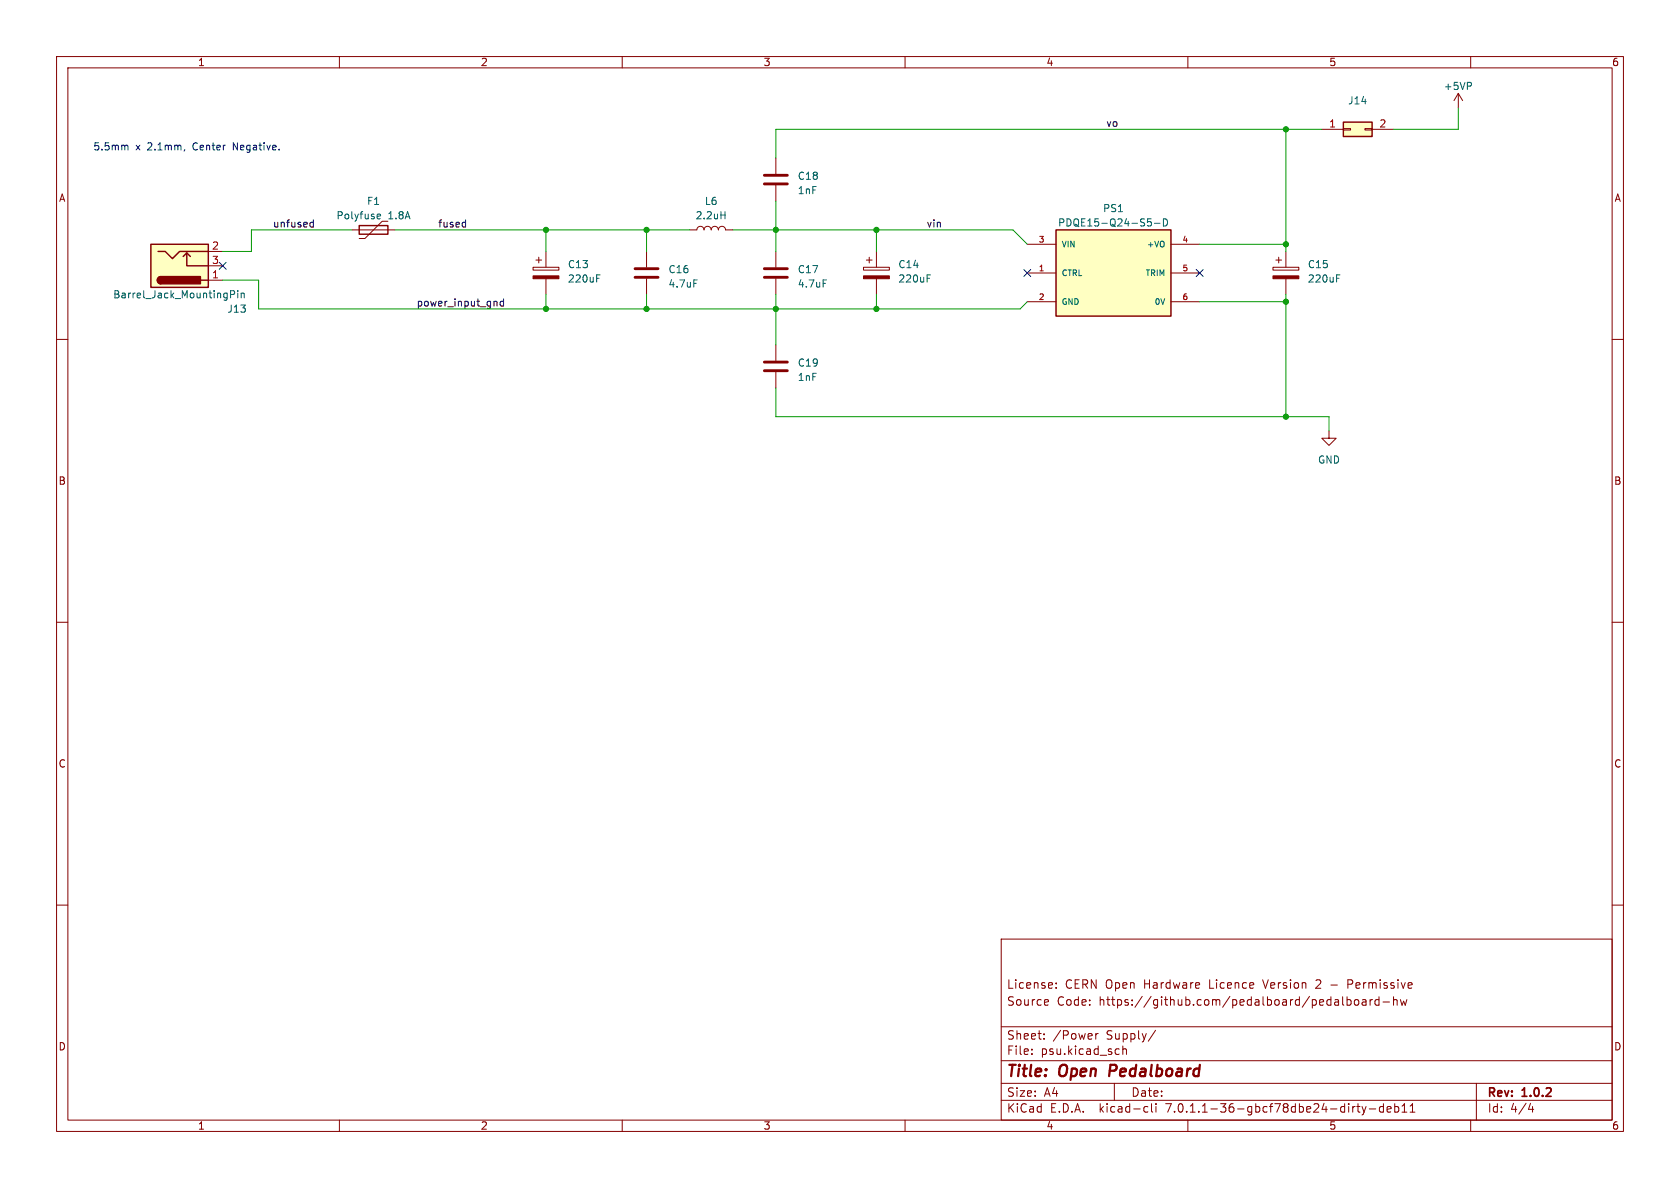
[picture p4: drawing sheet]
<svg xmlns="http://www.w3.org/2000/svg" width="297mm" height="210mm" viewBox="0 0 297 210" stroke-linecap="round" stroke-linejoin="round" font-family="sans-serif">
<g fill="none" stroke="#840000" stroke-width=".18">
<path d="M10 10h277v190h-277zM12 12h273v186h-273zM60 10v2M110 10v2M160 10v2M210 10v2M257.8 16.5l-.8 1.3M257.8 16.5v2.6M257.8 16.5l.8 1.3M260 10v2M68.6 39.1h-1l-3.1 3.1h-1M137.2 27.9v2.8"/>
<path d="M137.2 32.8v2.8M233.7 22.9h3.8M237.5 22.7h1.3v.3h-1.3zM241.3 22.7h1.3v.3h-1.3zM242.6 22.9h3.8M10 60h2M36.8 49.5h2.6M36.8 44.5h2.6M36.8 47h2.6M62.2 40.6h7.6M94.2 47.2h4.6v.6h-4.6zM94.7 46h1.1"/>
<path d="M95.2 45.5v1M96.5 44.5v2.7M96.5 49.3v2.8M114.3 44.5v2.7M114.3 49.3v2.8M121.9 40.6h1.3a.64 .64 0 0 1 .6-.6 .64 .64 0 0 1 .7 .6 .64 .64 0 0 1 .6-.6 .64 .64 0 0 1 .6 .6 .64 .64 0 0 1 .7-.6 .64 .64 0 0 1 .6 .6 .64 .64 0 0 1 .6-.6 .64 .64 0 0 1 .7 .6h1.2M137.2 44.5v2.7M137.2 49.3v2.8M152.7 47.2h4.5v.6h-4.5zM153.2 46h1M153.7 45.5v1M154.9 44.5v2.7"/>
<path d="M154.9 49.3v2.8M181.6 48.3h5.1M181.6 53.3h5.1M181.6 43.2h5.1M207 48.3h5.1M207 53.3h5.1M207 43.2h5.1M225 47.2h4.6v.6h-4.6zM225.6 46h1M226.1 45.5v1M227.3 44.5v2.7M227.3 49.3v2.8"/>
<path d="M285 60h2M137.2 61v2.8M137.2 65.8v2.8M234.9 76.2v1.3h1.3l-1.3 1.2-1.2-1.2h1.2M10 110h2M285 110h2M10 160h2M285 160h2M177 166h108v32h-108zM185.1 176.7l.3 .4-.8 .1M185.3 177.6l-.2 .1M186.7 174.6v.1"/>
<path d="M186.7 173.8v.1M211.9 173.7l.2 .4-.7 .1M212 174.6l-.1 .1M237.4 176.2v1.3l.2 .2M238.1 176.2v1.5M238.1 176.8l.5-.1 .3 .3v.4l-.2 .2h-.6M239.5 176.8l.2-.1 .4 .1 .1 .6-.1 .2-.4 .1-.2-.1zM240.9 176.8h.5l.1 .9M241.5 177.1h-.5a.29 .29 0 0 0-.2 .3 .29 .29 0 0 0 .2 .3l.5-.1M242.2 176.7v1M242.6 176.7l-.2 .1-.2 .2M243.8 176.8l-.4-.1-.3 .3v.4l.1 .2h.6"/>
<path d="M243.8 176.2v1.5M244.5 177.1h1.1M246.4 176.8l.2-.1 .3 .1 .1 .9M246.4 176.2v1.5M247.6 176.7l.3 1 .2-.7 .3 .7 .3-1M249.4 173.7l.2 .4-.7 .1M249.6 174.6l-.2 .1M60 198v2M110 198v2M160 198v2M177 194.5h108M177 191.5h108"/>
<path d="M177 187.5h108M177 181.5h108M182.4 186.3v.1M182.4 185.5v.1M184.6 183.6v.1M184.6 182.8v.1M193.7 182.7v1M194.1 182.7l-.2 .1-.2 .2M197 191.5v3M197.7 185.4l.2 .1M197.9 186.3l-.2 .1M198.5 184.9v1.5"/>
<path d="M198.5 185.5l.2-.1 .4 .1v.9M202.5 195.6l.4 .1M202.9 196.5l-.4 .1M203.6 195.1v1.3l.2 .2M204.3 182.1l-1.3 2M204.4 195.1v.1M204.4 195.6v1M210 198v2M239.9 195.6h.5M240.1 195.1v1.3l.3 .2M240.8 195.6l.3 1M241.1 196.6l-.1 .4-.2 .1"/>
<path d="M241.5 195.6l-.4 1M242.1 196h1.1M244.6 195.7l-.5-.1-.2 .3v.4l.1 .2h.6M244.6 195.1v1.5M245.2 196.1l.7-.1v-.3l-.5-.1-.2 .2 .1 .7h.6M246.6 195.7l.4-.1 .3 .3v.4l-.2 .2h-.5M246.6 195.1v1.5M247.9 196.6h.8M247.9 195.5l.4-.4v1.5M249.3 196.6h.8M249.3 195.5l.4-.4v1.5M260 198v2"/>
<path d="M261 191.5v6.5M270.2 196.1h.9M270.9 195.6v1"/>
</g>
<g fill="#ffffc2" stroke="#ffffc2" stroke-width=".18">
<path d="M26.7 43.2h10.1v7.6h-10.1z"/>
<path d="M186.7 40.6h20.3v15.3h-20.3z"/>
<path d="M237.5 21.6h5.1v2.5h-5.1z"/>
</g>
<path d="M63.5 39.9h5.1v1.5h-5.1zM237.5 21.6h5.1v2.5h-5.1zM26.7 43.2h10.1v7.6h-10.1zM27.9 44.5h1.3l1.3 1.2 1.2-1.2h5.1M28.4 48.9a.64 .64 0 0 0-.6 .6 .64 .64 0 0 0 .6 .7M32.4 45.3l.6-.6v2.3h3.8M33 44.7l.7 .6M35.6 49.5h1.2M186.7 40.6h20.3v15.3h-20.3z" fill="none" stroke="#840000" stroke-width=".25"/>
<g fill="#840000" stroke="#840000" stroke-width=".25">
<path d="M28 49.1l.4-.2v1.3a.64 .64 0 0 1-.5-.4 .64 .64 0 0 1 .1-.7z"/>
<path d="M28.4 48.9h7v1.3h-7z"/>
</g>
<g fill="none" stroke="#006464" stroke-width=".18">
<path d="M260.1 14.7v.4M66.7 38.6h.5M66.7 37.9l.4-.1 .2 .3-.6 .2M127.5 38h.7M128.2 37.4v1.3M202.9 38.7h.6M203 39.2h.3l.3 .2-.1 .4-.5 .2M204.1 39.5h1M205.7 38.7a.64 .64 0 0 1 .7 .6 .64 .64 0 0 1-.7 .7zM40.8 52.1l.6-.1 .1-.2-.1-.3-.6-.1v1.3M42 51.4v.1M42 51.8v.9"/>
<path d="M42.6 51.8v.9M42.6 51.9l.2-.1 .3 .1 .1 .8M105.5 48.6h.6M122.7 49.5h.6M145.5 49.5h.6M163.9 48.6h.6M236.3 48.6h.6"/>
</g>
<path d="M135.1 31h4.1M135.1 32.5h4.1M112.3 49h4M112.3 47.5h4M135.1 49h4.1M135.1 47.5h4.1M135.1 64h4.1M135.1 65.5h4.1" fill="none" stroke="#840000" stroke-width=".51"/>
<g fill="#840000" stroke="#840000" stroke-width=".18">
<path d="M94.2 48.8h4.6v.5h-4.6z"/>
<path d="M225 48.8h4.6v.5h-4.6z"/>
<path d="M152.7 48.8h4.5v.5h-4.5z"/>
</g>
<path d="M55 39.3h.4M55.4 38.9v1.2M55.4 40.1h-.4M87.7 53.3l.2 .1v.7M89 52.8v1.3M89 53.3h-.3l-.3 .2 .1 .5h.5" fill="none" stroke="#0f0f0f" stroke-width=".18"/>
<path d="M22.3 25.7l.3 .1v.7M32.7 26.5l-.2 .2M49.3 26.4v.1" fill="none" stroke="#0000c2" stroke-width=".18"/>
<g fill="none" stroke="#009600" stroke-width=".18">
<path d="M257.8 19.1v3.8h-11.4M137.2 35.6v8.9M227.3 22.9v21.6M233.7 22.9h-96.5v5M39.4 49.5h6.3v5.1h134.6l1.3-1.3M62.2 40.6h-17.8v3.9h-5M69.8 40.6h52.1M96.5 40.6v3.9M96.5 52.1v2.5M114.3 40.6v3.9M114.3 52.1v2.5M129.5 40.6h49.6l2.5 2.6"/>
<path d="M137.2 52.1v8.9M154.9 40.6v3.9M154.9 52.1v2.5M212.1 53.3h15.2M212.1 43.2h15.2M227.3 52.1v21.6M137.2 68.6v5.1h97.7v2.5"/>
</g>
<path d="M38.8 46.4l1.2 1.2M40 46.4l-1.2 1.2M181 47.7l1.2 1.2M182.2 47.7l-1.2 1.2M211.5 47.7l1.2 1.2M212.7 47.7l-1.2 1.2" fill="none" stroke="#000084" stroke-width=".18"/>
<g fill="#009600" stroke="#009600" stroke-width=".18">
<circle cx="96.5" cy="54.6" r=".46"/>
<circle cx="96.5" cy="40.6" r=".46"/>
<circle cx="137.2" cy="54.6" r=".46"/>
<circle cx="114.3" cy="54.6" r=".46"/>
<circle cx="114.3" cy="40.6" r=".46"/>
<circle cx="137.2" cy="40.6" r=".46"/>
<circle cx="154.9" cy="54.6" r=".46"/>
<circle cx="154.9" cy="40.6" r=".46"/>
<circle cx="227.3" cy="53.3" r=".46"/>
<circle cx="227.3" cy="22.9" r=".46"/>
<circle cx="227.3" cy="43.2" r=".46"/>
<circle cx="227.3" cy="73.7" r=".46"/>
</g>
<g font-size="2.8" fill="#840000">
<text x="178" y="190.8">Title:</text>
<text x="187.4" y="190.8">Open</text>
<text x="196.8" y="190.8">Pedalboard</text>
</g>
<g font-size="2.1" fill="#840000">
<text x="178" y="177.9">Source</text>
<text x="178" y="174.9">License:</text>
<text x="186.9" y="177.9">Code:</text>
<text x="188.3" y="174.9">CERN Open</text>
<text x="194.3" y="177.9">https://github.com/pedalboard/pedalboard-hw</text>
<text x="202.2" y="174.9">Hardware</text>
<text x="213.8" y="174.9">Licence</text>
<text x="223.5" y="174.9">Version</text>
<text x="232.8" y="174.9">2</text>
<text x="235.5" y="174.9">-</text>
<text x="238.6" y="174.9">Permissive</text>
<text x="178" y="183.9">Sheet:</text>
<text x="186.2" y="183.9">/Power</text>
<text x="195.6" y="183.9">Supply/</text>
<text x="178" y="186.6">File:</text>
<text x="184" y="186.6">psu.kicad_sch</text>
<text x="178" y="196.8">KiCad</text>
<text x="178" y="194">Size:</text>
<text x="184.6" y="194">A4</text>
<text x="185.7" y="196.8">E.D.A.</text>
<text x="194.4" y="196.8">kicad-cli</text>
<text x="200" y="194">Date:</text>
<text x="206.2" y="196.8">7.0.1.1-36-gbcf78dbe24-dirty-deb11</text>
<text x="263" y="194.2">Rev:</text>
<text x="263" y="196.8">Id:</text>
<text x="267" y="196.8">4/4</text>
<text x="269.2" y="194.2">1.0.2</text>
</g>
<g font-size="1.8" fill="#840000">
<text x="35" y="11.8">1</text>
<text x="85" y="11.8">2</text>
<text x="135" y="11.8">3</text>
<text x="185" y="11.8">4</text>
<text x="235" y="11.8">5</text>
<text x="285" y="11.8">6</text>
<text x="10.4" y="35.8">A</text>
<text x="285.4" y="35.8">A</text>
<text x="10.3" y="85.8">B</text>
<text x="285.3" y="85.8">B</text>
<text x="10.3" y="135.8">C</text>
<text x="285.3" y="135.8">C</text>
<text x="10.3" y="185.8">D</text>
<text x="285.3" y="185.8">D</text>
<text x="35" y="199.8">1</text>
<text x="85" y="199.8">2</text>
<text x="135" y="199.8">3</text>
<text x="185" y="199.8">4</text>
<text x="235" y="199.8">5</text>
<text x="285" y="199.8">6</text>
</g>
<g font-size="1.8" fill="#006464">
<text x="255.2" y="16.1">+5VP</text>
<text x="238.3" y="18.6">J14</text>
<text x="141" y="31.9">C18</text>
<text x="141" y="34.5">1nF</text>
<text x="59.4" y="38.9">Polyfuse</text>
<text x="64.8" y="36.4">F1</text>
<text x="68.6" y="38.9">1.8A</text>
<text x="122.9" y="38.9">2.2uH</text>
<text x="124.5" y="36.4">L6</text>
<text x="187" y="40.2">PDQE15-Q24-S5-D</text>
<text x="194.9" y="37.7">PS1</text>
<text x="100.3" y="47.6">C13</text>
<text x="158.8" y="47.6">C14</text>
<text x="231.1" y="47.6">C15</text>
<text x="20" y="52.9">Barrel_Jack_MountingPin</text>
<text x="100.3" y="50.1">220uF</text>
<text x="118.1" y="48.5">C16</text>
<text x="118.1" y="51">4.7uF</text>
<text x="141" y="48.5">C17</text>
<text x="141" y="51">4.7uF</text>
<text x="158.8" y="50.1">220uF</text>
<text x="231.1" y="50.1">220uF</text>
<text x="40.2" y="55.4">J13</text>
<text x="141" y="65">C19</text>
<text x="141" y="67.5">1nF</text>
<text x="233" y="82.1">GND</text>
</g>
<g font-size="1.8" fill="#0f0f0f">
<text x="195.6" y="22.5">vo</text>
<text x="48.3" y="40.3">unfused</text>
<text x="77.5" y="40.3">fused</text>
<text x="163.8" y="40.3">vin</text>
<text x="73.7" y="54.3">power_input_gnd</text>
</g>
<g font-size="1.8" fill="#a90000">
<text x="234.9" y="22.6">1</text>
<text x="243.8" y="22.6">2</text>
<text x="37.4" y="44.2">2</text>
<text x="37.4" y="46.7">3</text>
<text x="37.4" y="49.3">1</text>
</g>
<g font-size="1.8" fill="#0000c2">
<text x="16.5" y="26.7">5.5mm</text>
<text x="24" y="26.7">x</text>
<text x="26.1" y="26.7">2.1mm,</text>
<text x="34.2" y="26.7">Center</text>
<text x="41.5" y="26.7">Negative.</text>
</g>
<g font-size="1.4" fill="#a90000">
<text x="183.6" y="42.9">3</text>
<text x="209" y="42.9">4</text>
<text x="183.6" y="48">1</text>
<text x="183.6" y="53.1">2</text>
<text x="209" y="48">5</text>
<text x="209" y="53.1">6</text>
</g>
<g font-size="1.4" fill="#006464">
<text x="187.7" y="43.9">VIN</text>
<text x="202.6" y="43.9">+VO</text>
<text x="187.7" y="49">CTRL</text>
<text x="202.4" y="49">TRIM</text>
<text x="187.7" y="54">GND</text>
<text x="204" y="54">0V</text>
</g>
</svg>
